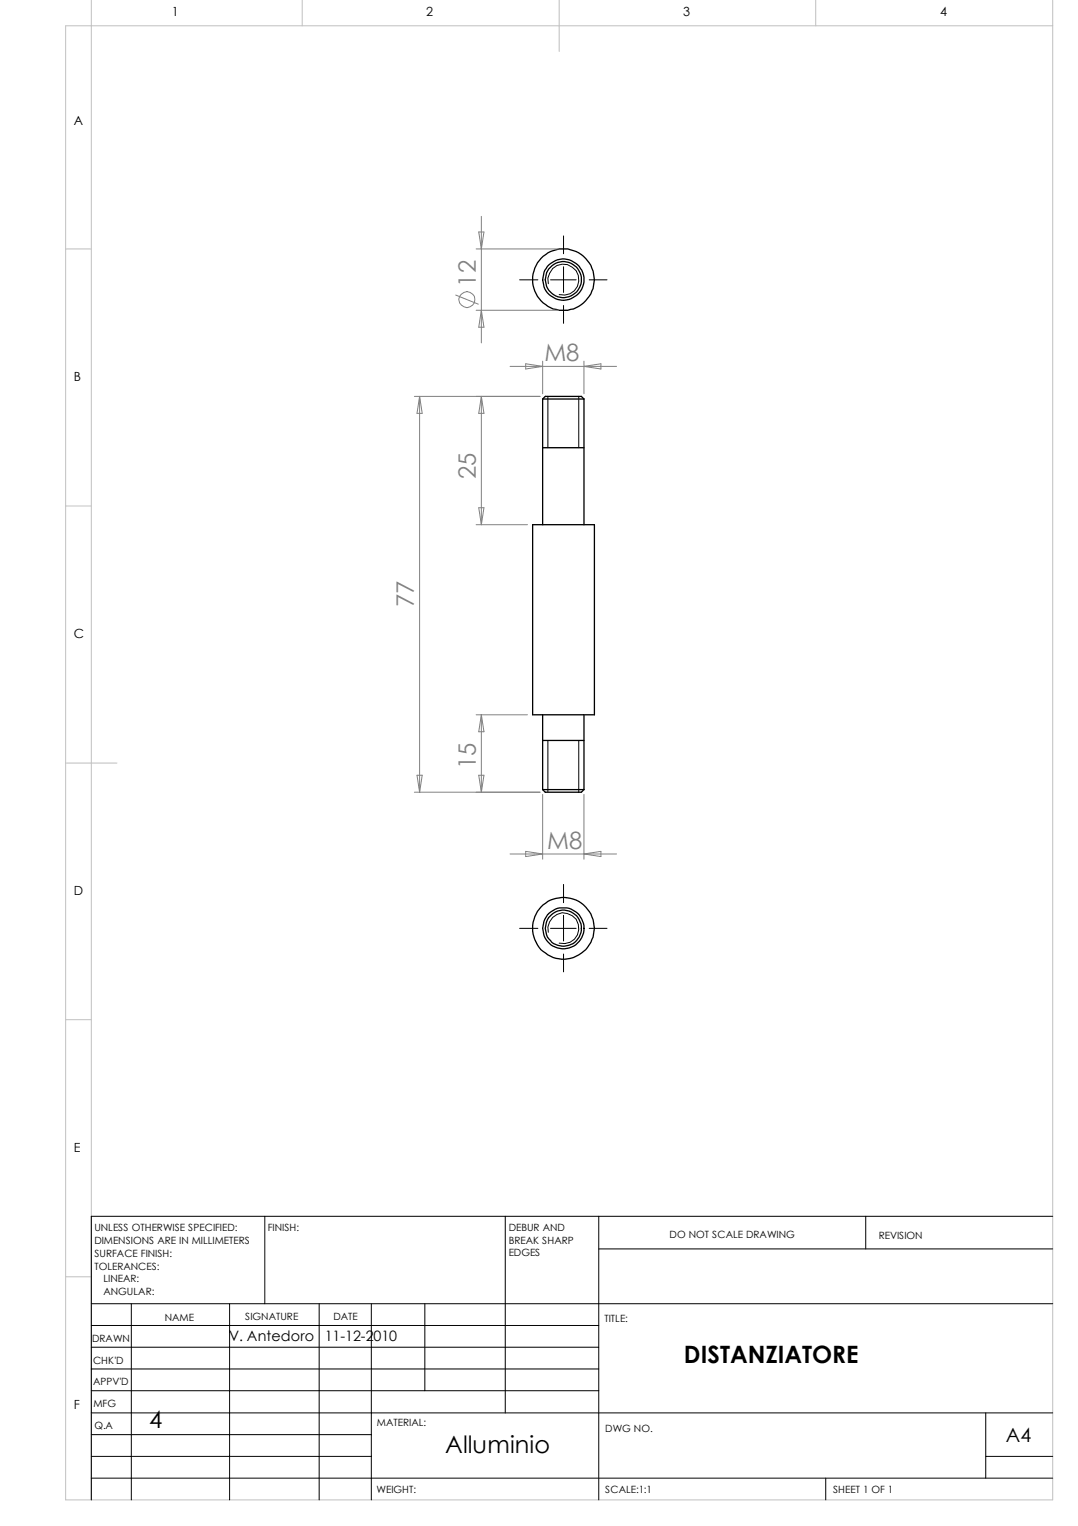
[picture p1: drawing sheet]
<svg xmlns="http://www.w3.org/2000/svg" width="210mm" height="297mm" viewBox="0 0 210 297" stroke-linecap="round" stroke-linejoin="round" font-family="sans-serif">
<path d="M17.8 0v292M58.8 0v5M108.9 0v10M158.8 0v5M205 0v292h-192.2v-287h192.2M12.8 48.5h5M12.8 98.5h5M12.8 148.5h10M12.8 198.5h5M12.8 248.5h5" fill="none" stroke="#c0c0c0" stroke-width=".19"/>
<g fill="none" stroke="#000" stroke-width=".19">
<path d="M101.2 54.5h3.5M106.8 55.2a3 3 0 0 1 2.6-3.7 3 3 0 0 1 3.3 3.2 3 3 0 0 1-3.8 2.6M107.2 54.5h5M109.7 45.9v3.5M109.7 51.9v5M109.7 59.5v3.4M114.7 54.5h3.5M106.7 77.2v10M112.7 77.2v10M106.7 144.1v10.1M112.7 144.1v10.1M109.7 172.2v3.5"/>
<path d="M109.7 178.2v5M101.2 180.7h3.5M106.8 181.5a3 3 0 0 1 2.6-3.8 3 3 0 0 1 3.3 3.2 3 3 0 0 1-3.8 2.7M107.2 180.7h5M109.7 185.7v3.5M114.7 180.7h3.5M51.6 236.8v17M98.4 236.8v38.2M116.6 236.8v55.2M168.6 236.8v6.3M205 236.8h-187.2v55.2M17.8 253.8h187.2"/>
<path d="M17.8 258h98.8M25.6 253.8v38.2M44.7 253.8v38.2M62.1 253.8v38.2M72.3 253.8v38.2M82.7 253.8v16.9M116.6 243.1h88.4M17.8 270.7h98.8M17.8 266.5h98.8M17.8 262.2h98.8M17.8 279.3h54.5M17.8 275h187.2"/>
<path d="M191.9 275v12.7M17.8 287.7h187.2M17.8 283.5h54.5M160.8 287.7v4.3M191.9 283.5h13.1"/>
</g>
<g fill="none" stroke="#000" stroke-width=".25">
<path d="M106.9 51.5a4 4 0 0 1 6.3 1 4 4 0 0 1-2.5 5.8 4 4 0 0 1-5-3.8v-.5a3.4 3.4 0 0 1 1.2-2.5zM105.7 77.7h8M105.7 77.7l.5-.5h7l.5 .5M105.7 77.7v24.4M113.7 77.7v24.4M105.7 87.2h8M103.7 102.1h12v37h-12zM105.7 139.1v14.6M113.7 139.1v14.6M105.7 153.7h8M105.7 153.7l.5 .5h7l.5-.5M105.7 144.1h8"/>
<circle cx="109.7" cy="54.4" r="3.5"/>
<circle cx="109.7" cy="54.4" r="6"/>
<circle cx="109.7" cy="180.7" r="3.5"/>
<circle cx="109.7" cy="180.7" r="4"/>
<circle cx="109.7" cy="180.7" r="6"/>
</g>
<g fill="none" stroke="#808080" stroke-width=".19">
<path d="M88.7 57.4l4.4 1.8M92.7 48.5h16M93.2 45.2h1l-.5 3.3zM93.7 42.1v24.6M80.7 77.2h24.5M81.7 77.2l.5 3.3h-1zM81.7 77.2v77M92.7 60.4h16M93.7 77.2v24.9M93.7 77.2l.5 3.3h-1zM93.7 60.4l.5 3.3h-1zM99.3 71.3h20.8"/>
<path d="M102.4 70.8l3.3 .5-3.3 .5zM105.7 70.3v6.4M113.7 70.3v6.4M113.7 71.3l3.3-.5v1zM93.2 98.8h1l-.5 3.3zM92.7 102.1h10M92.7 139.1h10M93.7 139.1v15.1M93.7 139.1l.5 3.3h-1zM80.7 154.2h24.5M81.2 150.9h1l-.5 3.3zM93.2 150.9h1l-.5 3.3z"/>
<path d="M105.7 154.6v12.6M113.7 154.6v12.6M99.3 166.2h20.8M102.4 165.7l3.3 .5-3.3 .5zM113.7 166.2l3.3-.5v1z"/>
<circle cx="90.9" cy="58.3" r="1.55"/>
</g>
<g font-size="4.7" fill="#808080">
<text x="92.6" y="55.8" transform="rotate(-90 92.6 55.8)">12</text>
<text x="106" y="70.3">M8</text>
<text x="92.6" y="93.2" transform="rotate(-90 92.6 93.2)">25</text>
<text x="80.6" y="118.2" transform="rotate(-90 80.6 118.2)">77</text>
<text x="92.6" y="149.7" transform="rotate(-90 92.6 149.7)">15</text>
<text x="106.5" y="165.2">M8</text>
</g>
<g font-size="4.7">
<text x="133.2" y="265.4">DISTANZIATORE</text>
<text x="29" y="278">4</text>
<text x="86.7" y="282.8">Alluminio</text>
</g>
<text font-size="3.8" x="195.8" y="280.7">A4</text>
<g font-size="2.8">
<text x="44.6" y="261.1">V. Antedoro</text>
<text x="63.2" y="261.1">11-12-2010</text>
</g>
<g font-size="2.5">
<text x="33.4" y="3.2">1</text>
<text x="83" y="3.2">2</text>
<text x="133" y="3.2">3</text>
<text x="183" y="3.2">4</text>
<text x="14.4" y="24.2">A</text>
<text x="14.4" y="74.2">B</text>
<text x="14.4" y="124.2">C</text>
<text x="14.4" y="174.2">D</text>
<text x="14.4" y="224.2">E</text>
<text x="14.4" y="274.2">F</text>
</g>
<g font-size="1.9">
<text x="18.4" y="239.6">UNLESS OTHERWISE SPECIFIED:</text>
<text x="52.2" y="239.6">FINISH:</text>
<text x="99.1" y="239.6">DEBUR AND</text>
<text x="18.4" y="242.2">DIMENSIONS ARE IN MILLIMETERS</text>
<text x="18.4" y="244.6">SURFACE FINISH:</text>
<text x="99.1" y="244.5">EDGES</text>
<text x="99.1" y="242.1">BREAK SHARP</text>
<text x="130.4" y="241.1">DO NOT SCALE DRAWING</text>
<text x="171.1" y="241.2">REVISION</text>
<text x="18.4" y="247.2">TOLERANCES:</text>
<text x="20.1" y="249.6">LINEAR:</text>
<text x="20.1" y="252.2">ANGULAR:</text>
<text x="32.1" y="257.1">NAME</text>
<text x="47.8" y="257">SIGNATURE</text>
<text x="64.9" y="257">DATE</text>
<text x="117.7" y="257.3">TITLE:</text>
<text x="17.9" y="261.1">DRAWN</text>
<text x="18.1" y="265.5">CHK'D</text>
<text x="18.1" y="269.5">APPV'D</text>
<text x="18.2" y="273.8">MFG</text>
<text x="18.4" y="278.2">Q.A</text>
<text x="73.4" y="277.6">MATERIAL:</text>
<text x="117.9" y="278.8">DWG NO.</text>
<text x="73.3" y="290.6">WEIGHT:</text>
<text x="117.9" y="290.7">SCALE:1:1</text>
<text x="162.2" y="290.7">SHEET 1 OF 1</text>
</g>
</svg>
